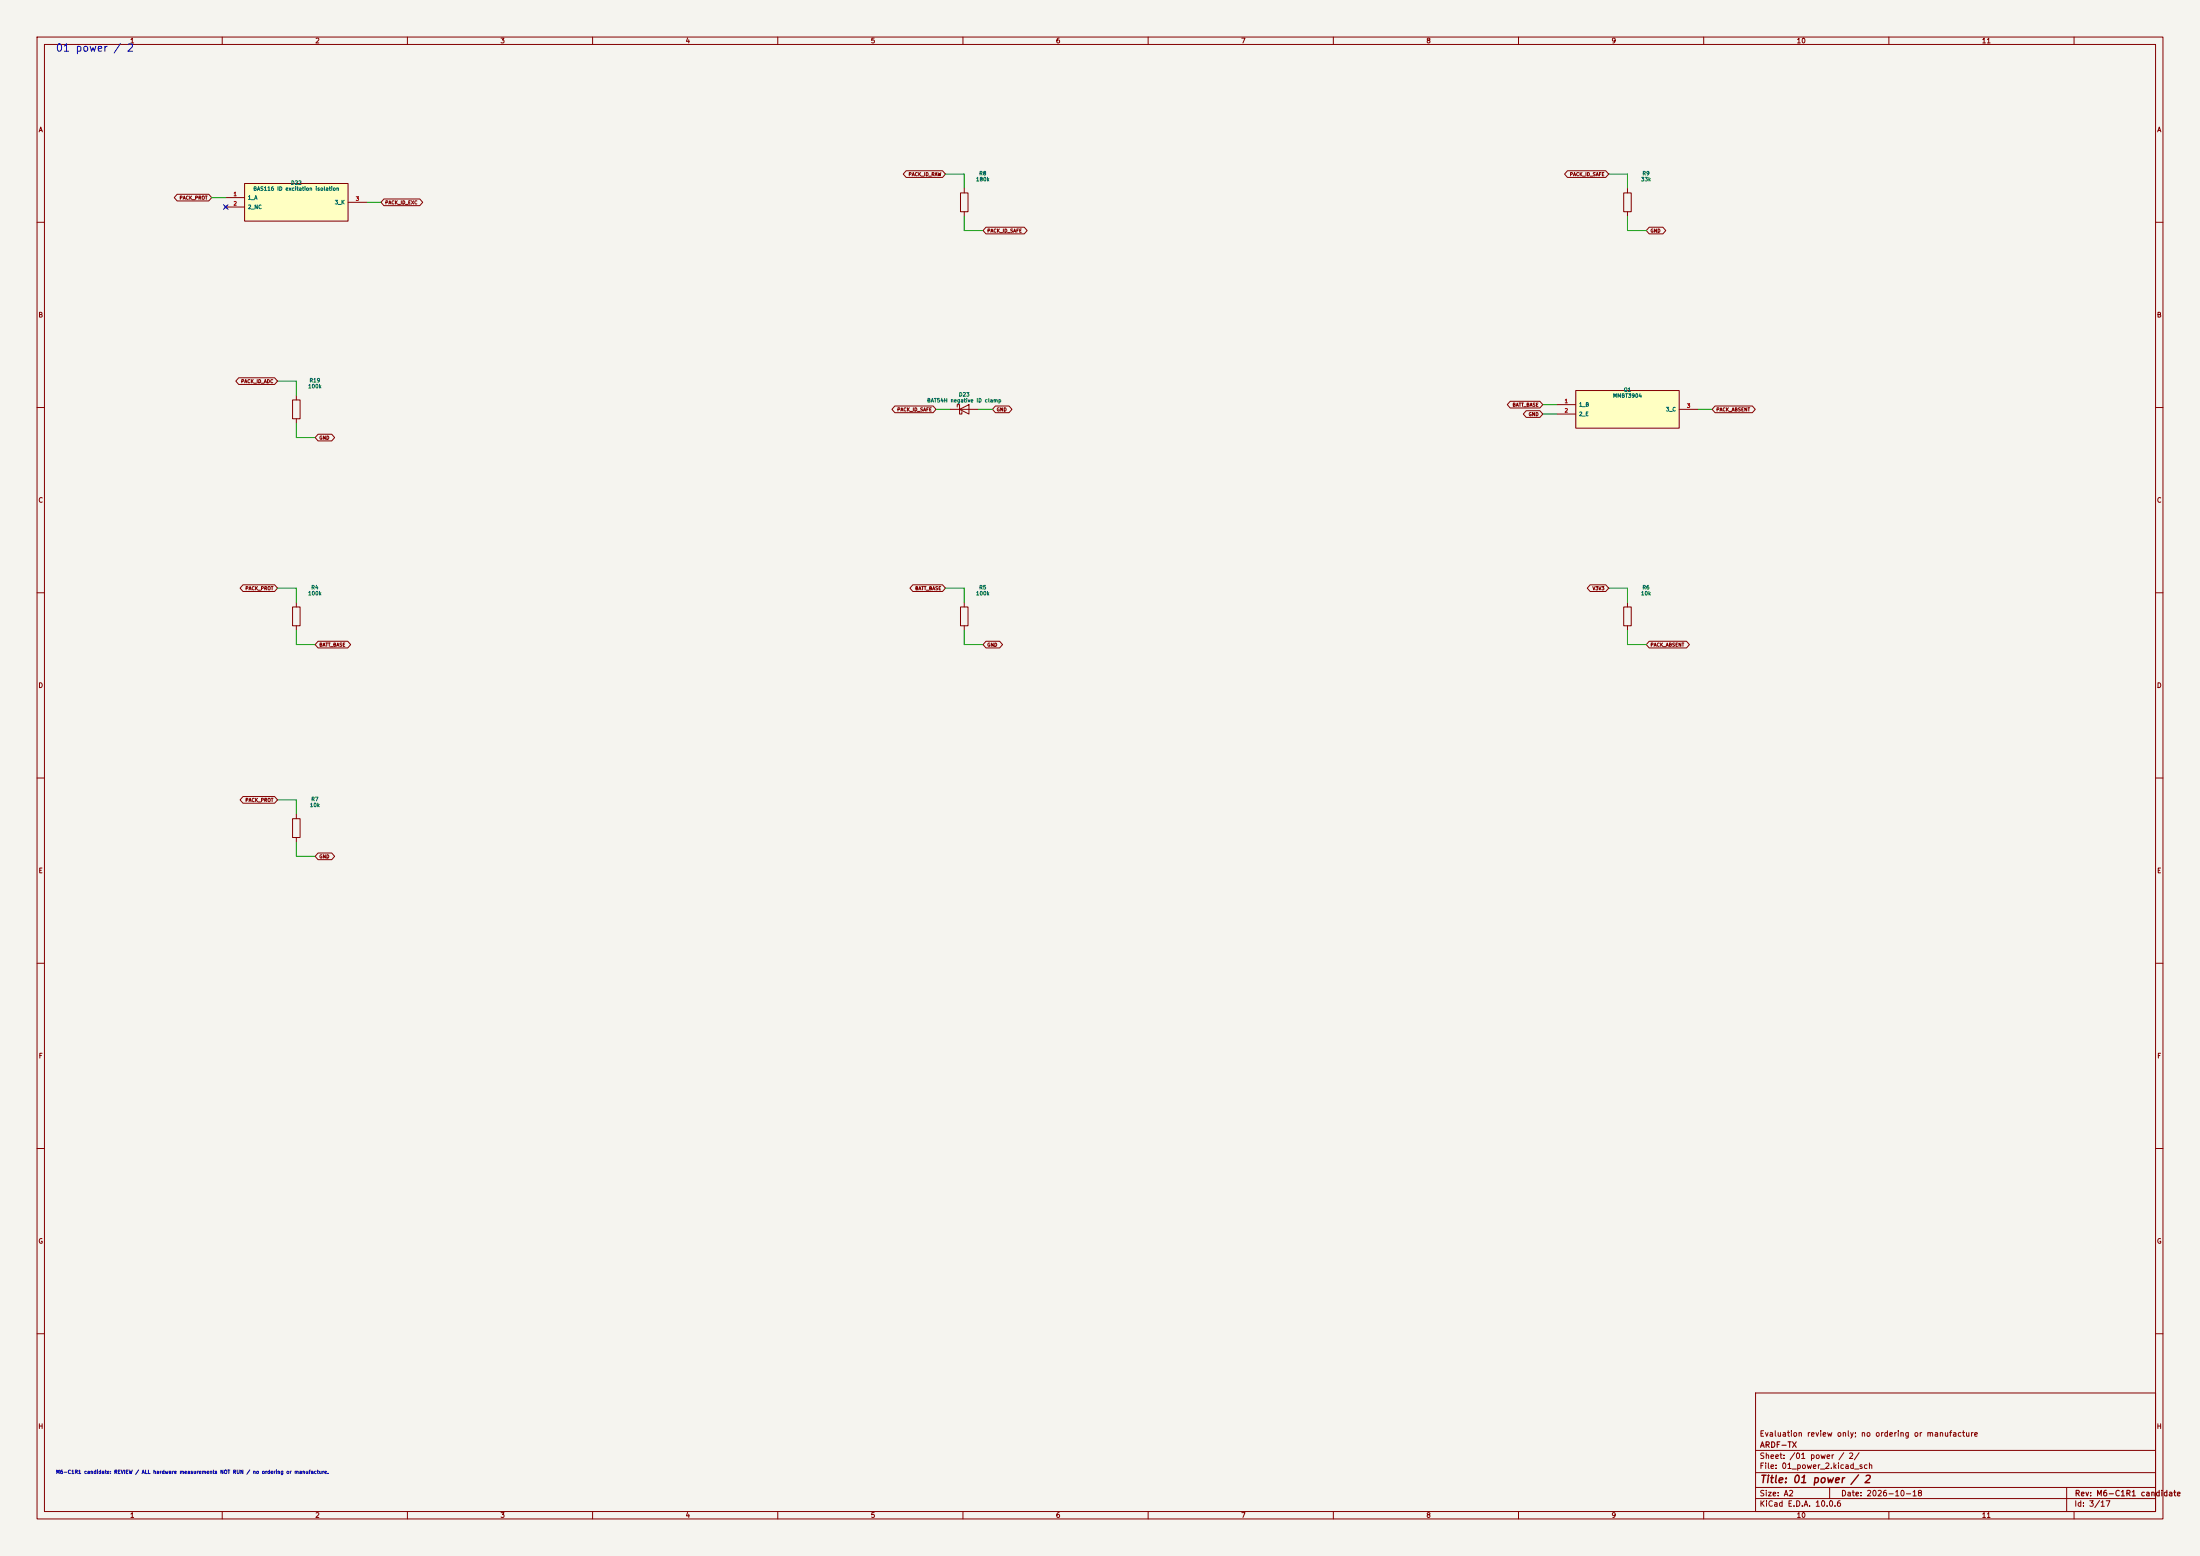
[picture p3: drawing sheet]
(kicad_sch (version 20250114) (generator "eeschema") (generator_version "10.0") (paper "A2") (title_block (title "01 power / 2") (date "2026-10-18") (rev "M6-C1R1 candidate") (company "ARDF-TX") (comment 1 "Evaluation review only; no ordering or manufacture")) (lib_symbols (symbol "ARDF_CTL:D_Schottky" (pin_numbers (hide yes)) (pin_names (offset 1.016) (hide yes)) (exclude_from_sim no) (in_bom yes) (on_board yes) (in_pos_files yes) (duplicate_pin_numbers_are_jumpers no) (property "Reference" "D" (at 0 2.54 0) (show_name no) (do_not_autoplace no) (effects (font (size 1.27 1.27)))) (property "Value" "D_Schottky" (at 0 -2.54 0) (show_name no) (do_not_autoplace no) (effects (font (size 1.27 1.27)))) (property "Footprint" "" (at 0 0 0) (show_name no) (do_not_autoplace no) (hide yes) (effects (font (size 1.27 1.27)))) (property "Datasheet" "" (at 0 0 0) (show_name no) (do_not_autoplace no) (hide yes) (effects (font (size 1.27 1.27)))) (property "Description" "Schottky diode" (at 0 0 0) (show_name no) (do_not_autoplace no) (hide yes) (effects (font (size 1.27 1.27)))) (property "ki_keywords" "diode Schottky" (at 0 0 0) (show_name no) (do_not_autoplace no) (hide yes) (effects (font (size 1.27 1.27)))) (property "ki_fp_filters" "TO-???* *_Diode_* *SingleDiode* D_*" (at 0 0 0) (show_name no) (do_not_autoplace no) (hide yes) (effects (font (size 1.27 1.27)))) (symbol "D_Schottky_0_1" (polyline (pts (xy -1.905 0.635) (xy -1.905 1.27) (xy -1.27 1.27) (xy -1.27 -1.27) (xy -0.635 -1.27) (xy -0.635 -0.635)) (stroke (width 0.254) (type default)) (fill (type none))) (polyline (pts (xy 1.27 1.27) (xy 1.27 -1.27) (xy -1.27 0) (xy 1.27 1.27)) (stroke (width 0.254) (type default)) (fill (type none))) (polyline (pts (xy 1.27 0) (xy -1.27 0)) (stroke (width 0) (type default)) (fill (type none)))) (symbol "D_Schottky_1_1" (pin passive line (at -3.81 0 0) (length 2.54) (name "K" (effects (font (size 1.27 1.27)))) (number "1" (effects (font (size 1.27 1.27))))) (pin passive line (at 3.81 0 180) (length 2.54) (name "A" (effects (font (size 1.27 1.27)))) (number "2" (effects (font (size 1.27 1.27)))))) (embedded_fonts no)) (symbol "ARDF_CTL:M6_D22" (pin_names (offset 0.762)) (in_bom yes) (on_board yes) (property "Reference" "U" (at 0 7.08 0) (effects (font (size 1.27 1.27)))) (property "Value" "M6_D22" (at 0 -7.08 0) (effects (font (size 1.27 1.27)))) (symbol "M6_D22_0_1" (rectangle (start -13.97 5.08) (end 13.97 -5.08) (stroke (width 0.254) (type default)) (fill (type background)))) (symbol "M6_D22_1_1" (pin passive line (at -19.05 1.27 0) (length 5.08) (name "1_A" (effects (font (size 1.016 1.016)))) (number "1" (effects (font (size 1.016 1.016))))) (pin no_connect line (at -19.05 -1.27 0) (length 5.08) (name "2_NC" (effects (font (size 1.016 1.016)))) (number "2" (effects (font (size 1.016 1.016))))) (pin passive line (at 19.05 0.0 180) (length 5.08) (name "3_K" (effects (font (size 1.016 1.016)))) (number "3" (effects (font (size 1.016 1.016))))))) (symbol "ARDF_CTL:M6_Q1" (pin_names (offset 0.762)) (in_bom yes) (on_board yes) (property "Reference" "U" (at 0 7.08 0) (effects (font (size 1.27 1.27)))) (property "Value" "M6_Q1" (at 0 -7.08 0) (effects (font (size 1.27 1.27)))) (symbol "M6_Q1_0_1" (rectangle (start -13.97 5.08) (end 13.97 -5.08) (stroke (width 0.254) (type default)) (fill (type background)))) (symbol "M6_Q1_1_1" (pin input line (at -19.05 1.27 0) (length 5.08) (name "1_B" (effects (font (size 1.016 1.016)))) (number "1" (effects (font (size 1.016 1.016))))) (pin passive line (at -19.05 -1.27 0) (length 5.08) (name "2_E" (effects (font (size 1.016 1.016)))) (number "2" (effects (font (size 1.016 1.016))))) (pin open_collector line (at 19.05 0.0 180) (length 5.08) (name "3_C" (effects (font (size 1.016 1.016)))) (number "3" (effects (font (size 1.016 1.016))))))) (symbol "ARDF_CTL:R" (pin_numbers (hide yes)) (pin_names (offset 0)) (exclude_from_sim no) (in_bom yes) (on_board yes) (in_pos_files yes) (duplicate_pin_numbers_are_jumpers no) (property "Reference" "R" (at 2.032 0 90) (show_name no) (do_not_autoplace no) (effects (font (size 1.27 1.27)))) (property "Value" "R" (at 0 0 90) (show_name no) (do_not_autoplace no) (effects (font (size 1.27 1.27)))) (property "Footprint" "" (at -1.778 0 90) (show_name no) (do_not_autoplace no) (hide yes) (effects (font (size 1.27 1.27)))) (property "Datasheet" "" (at 0 0 0) (show_name no) (do_not_autoplace no) (hide yes) (effects (font (size 1.27 1.27)))) (property "Description" "Resistor" (at 0 0 0) (show_name no) (do_not_autoplace no) (hide yes) (effects (font (size 1.27 1.27)))) (property "ki_keywords" "R res resistor" (at 0 0 0) (show_name no) (do_not_autoplace no) (hide yes) (effects (font (size 1.27 1.27)))) (property "ki_fp_filters" "R_*" (at 0 0 0) (show_name no) (do_not_autoplace no) (hide yes) (effects (font (size 1.27 1.27)))) (symbol "R_0_1" (rectangle (start -1.016 -2.54) (end 1.016 2.54) (stroke (width 0.254) (type default)) (fill (type none)))) (symbol "R_1_1" (pin passive line (at 0 3.81 270) (length 1.27) (name "" (effects (font (size 1.27 1.27)))) (number "1" (effects (font (size 1.27 1.27))))) (pin passive line (at 0 -3.81 90) (length 1.27) (name "" (effects (font (size 1.27 1.27)))) (number "2" (effects (font (size 1.27 1.27)))))) (embedded_fonts no)))
(text "01 power / 2" (at 15 12 0) (effects (font (size 2 2)) (justify left top)))
(symbol (lib_id "ARDF_CTL:M6_D22") (at 80.01 54.61 0) (unit 1) (in_bom yes) (on_board yes) (dnp no) (property "Reference" "D22" (at 80.01 49.339999999999996 0) (effects (font (size 1.0 1.0)))) (property "Value" "BAS116 ID excitation isolation" (at 80.01 50.94 0) (effects (font (size 1.0 1.0)))) (property "Footprint" "ARDF_CTL:SOT-23_CTL" (at 80.01 54.61 0) (effects (font (size 1.27 1.27)) (hide yes))) (property "Datasheet" "https://assets.nexperia.com/documents/data-sheet/BAS116.pdf" (at 80.01 54.61 0) (effects (font (size 1.27 1.27)) (hide yes))) (property "MPN" "BAS116,235" (at 80.01 54.61 0) (effects (font (size 1.27 1.27)) (hide yes))) (property "Population" "ALL" (at 80.01 54.61 0) (effects (font (size 1.27 1.27)) (hide yes))) (property "Function" "01_power" (at 80.01 54.61 0) (effects (font (size 1.27 1.27)) (hide yes))) (property "Engineering_Note" "Pin1A/3K. Blocks ID fault backfeeding PACK_PROT;80nA maximum leakage at150C/75V." (at 80.01 54.61 0) (effects (font (size 1.27 1.27)) (hide yes))) (property "Status" "EVALUATION / NOT RELEASED" (at 80.01 54.61 0) (effects (font (size 1.27 1.27)) (hide yes))))
(wire (pts (xy 60.9600 53.3400) (xy 57.1500 53.3400)) (stroke (width 0) (type default)))
(global_label "PACK_PROT" (shape bidirectional) (at 57.1500 53.3400 0) (fields_autoplaced yes) (effects (font (size 0.9 0.9)) (justify right)))
(no_connect (at 60.9600 55.8800))
(wire (pts (xy 99.0600 54.6100) (xy 102.8700 54.6100)) (stroke (width 0) (type default)))
(global_label "PACK_ID_EXC" (shape bidirectional) (at 102.8700 54.6100 180) (fields_autoplaced yes) (effects (font (size 0.9 0.9)) (justify left)))
(symbol (lib_id "ARDF_CTL:R") (at 260.35 54.61 0) (unit 1) (in_bom yes) (on_board yes) (dnp no) (property "Reference" "R8" (at 265.35 46.8 0) (effects (font (size 1.0 1.0)))) (property "Value" "180k" (at 265.35 48.4 0) (effects (font (size 1.0 1.0)))) (property "Footprint" "ARDF_CTL:R_0603_1608Metric_CTL" (at 265.35 54.61 0) (effects (font (size 1.27 1.27)) (hide yes))) (property "Datasheet" "" (at 265.35 54.61 0) (effects (font (size 1.27 1.27)) (hide yes))) (property "MPN" "RC0603FR-07180KL" (at 265.35 54.61 0) (effects (font (size 1.27 1.27)) (hide yes))) (property "Population" "ALL" (at 265.35 54.61 0) (effects (font (size 1.27 1.27)) (hide yes))) (property "Function" "01_power" (at 265.35 54.61 0) (effects (font (size 1.27 1.27)) (hide yes))) (property "Engineering_Note" "1%,0.1W; limits negative16.8V miswire to below0.1mA" (at 265.35 54.61 0) (effects (font (size 1.27 1.27)) (hide yes))) (property "Status" "EVALUATION / NOT RELEASED" (at 265.35 54.61 0) (effects (font (size 1.27 1.27)) (hide yes))))
(wire (pts (xy 260.3500 50.8000) (xy 260.3500 46.9900)) (stroke (width 0) (type default)))
(wire (pts (xy 260.3500 46.9900) (xy 255.2700 46.9900)) (stroke (width 0) (type default)))
(global_label "PACK_ID_RAW" (shape bidirectional) (at 255.2700 46.9900 0) (fields_autoplaced yes) (effects (font (size 0.9 0.9)) (justify right)))
(wire (pts (xy 260.3500 58.4200) (xy 260.3500 62.2300)) (stroke (width 0) (type default)))
(wire (pts (xy 260.3500 62.2300) (xy 265.4300 62.2300)) (stroke (width 0) (type default)))
(global_label "PACK_ID_SAFE" (shape bidirectional) (at 265.4300 62.2300 180) (fields_autoplaced yes) (effects (font (size 0.9 0.9)) (justify left)))
(symbol (lib_id "ARDF_CTL:R") (at 439.42 54.61 0) (unit 1) (in_bom yes) (on_board yes) (dnp no) (property "Reference" "R9" (at 444.42 46.8 0) (effects (font (size 1.0 1.0)))) (property "Value" "33k" (at 444.42 48.4 0) (effects (font (size 1.0 1.0)))) (property "Footprint" "ARDF_CTL:R_0603_1608Metric_CTL" (at 444.42 54.61 0) (effects (font (size 1.27 1.27)) (hide yes))) (property "Datasheet" "" (at 444.42 54.61 0) (effects (font (size 1.27 1.27)) (hide yes))) (property "MPN" "RC0603FR-0733KL" (at 444.42 54.61 0) (effects (font (size 1.27 1.27)) (hide yes))) (property "Population" "ALL" (at 444.42 54.61 0) (effects (font (size 1.27 1.27)) (hide yes))) (property "Function" "01_power" (at 444.42 54.61 0) (effects (font (size 1.27 1.27)) (hide yes))) (property "Engineering_Note" "1%,0.1W. Positive fault divider independent of powered rails." (at 444.42 54.61 0) (effects (font (size 1.27 1.27)) (hide yes))) (property "Status" "EVALUATION / NOT RELEASED" (at 444.42 54.61 0) (effects (font (size 1.27 1.27)) (hide yes))))
(wire (pts (xy 439.4200 50.8000) (xy 439.4200 46.9900)) (stroke (width 0) (type default)))
(wire (pts (xy 439.4200 46.9900) (xy 434.3400 46.9900)) (stroke (width 0) (type default)))
(global_label "PACK_ID_SAFE" (shape bidirectional) (at 434.3400 46.9900 0) (fields_autoplaced yes) (effects (font (size 0.9 0.9)) (justify right)))
(wire (pts (xy 439.4200 58.4200) (xy 439.4200 62.2300)) (stroke (width 0) (type default)))
(wire (pts (xy 439.4200 62.2300) (xy 444.5000 62.2300)) (stroke (width 0) (type default)))
(global_label "GND" (shape bidirectional) (at 444.5000 62.2300 180) (fields_autoplaced yes) (effects (font (size 0.9 0.9)) (justify left)))
(symbol (lib_id "ARDF_CTL:R") (at 80.01 110.49 0) (unit 1) (in_bom yes) (on_board yes) (dnp no) (property "Reference" "R19" (at 85.01 102.67999999999999 0) (effects (font (size 1.0 1.0)))) (property "Value" "100k" (at 85.01 104.27999999999999 0) (effects (font (size 1.0 1.0)))) (property "Footprint" "ARDF_CTL:R_0603_1608Metric_CTL" (at 85.01 110.49 0) (effects (font (size 1.27 1.27)) (hide yes))) (property "Datasheet" "" (at 85.01 110.49 0) (effects (font (size 1.27 1.27)) (hide yes))) (property "MPN" "RC0603FR-07100KL" (at 85.01 110.49 0) (effects (font (size 1.27 1.27)) (hide yes))) (property "Population" "ALL" (at 85.01 110.49 0) (effects (font (size 1.27 1.27)) (hide yes))) (property "Function" "01_power" (at 85.01 110.49 0) (effects (font (size 1.27 1.27)) (hide yes))) (property "Engineering_Note" "Yageo RC0603 1%, 0.1W" (at 85.01 110.49 0) (effects (font (size 1.27 1.27)) (hide yes))) (property "Status" "EVALUATION / NOT RELEASED" (at 85.01 110.49 0) (effects (font (size 1.27 1.27)) (hide yes))))
(wire (pts (xy 80.0100 106.6800) (xy 80.0100 102.8700)) (stroke (width 0) (type default)))
(wire (pts (xy 80.0100 102.8700) (xy 74.9300 102.8700)) (stroke (width 0) (type default)))
(global_label "PACK_ID_ADC" (shape bidirectional) (at 74.9300 102.8700 0) (fields_autoplaced yes) (effects (font (size 0.9 0.9)) (justify right)))
(wire (pts (xy 80.0100 114.3000) (xy 80.0100 118.1100)) (stroke (width 0) (type default)))
(wire (pts (xy 80.0100 118.1100) (xy 85.0900 118.1100)) (stroke (width 0) (type default)))
(global_label "GND" (shape bidirectional) (at 85.0900 118.1100 180) (fields_autoplaced yes) (effects (font (size 0.9 0.9)) (justify left)))
(symbol (lib_id "ARDF_CTL:D_Schottky") (at 260.35 110.49 0) (unit 1) (in_bom yes) (on_board yes) (dnp no) (property "Reference" "D23" (at 260.35 106.49 0) (effects (font (size 1.0 1.0)))) (property "Value" "BAT54H negative ID clamp" (at 260.35 108.08999999999999 0) (effects (font (size 1.0 1.0)))) (property "Footprint" "ARDF_CTL:D_SOD-123F_CTL" (at 260.35 110.49 0) (effects (font (size 1.27 1.27)) (hide yes))) (property "Datasheet" "https://assets.nexperia.com/documents/data-sheet/BAT54H.pdf" (at 260.35 110.49 0) (effects (font (size 1.27 1.27)) (hide yes))) (property "MPN" "BAT54H,115" (at 260.35 110.49 0) (effects (font (size 1.27 1.27)) (hide yes))) (property "Population" "ALL" (at 260.35 110.49 0) (effects (font (size 1.27 1.27)) (hide yes))) (property "Function" "01_power" (at 260.35 110.49 0) (effects (font (size 1.27 1.27)) (hide yes))) (property "Engineering_Note" "Pin1K,2A. Negative miswire clamp; positive protection is resistive, not diode dependent." (at 260.35 110.49 0) (effects (font (size 1.27 1.27)) (hide yes))) (property "Status" "EVALUATION / NOT RELEASED" (at 260.35 110.49 0) (effects (font (size 1.27 1.27)) (hide yes))))
(wire (pts (xy 256.5400 110.4900) (xy 252.7300 110.4900)) (stroke (width 0) (type default)))
(global_label "PACK_ID_SAFE" (shape bidirectional) (at 252.7300 110.4900 0) (fields_autoplaced yes) (effects (font (size 0.9 0.9)) (justify right)))
(wire (pts (xy 264.1600 110.4900) (xy 267.9700 110.4900)) (stroke (width 0) (type default)))
(global_label "GND" (shape bidirectional) (at 267.9700 110.4900 180) (fields_autoplaced yes) (effects (font (size 0.9 0.9)) (justify left)))
(symbol (lib_id "ARDF_CTL:M6_Q1") (at 439.42 110.49 0) (unit 1) (in_bom yes) (on_board yes) (dnp no) (property "Reference" "Q1" (at 439.42 105.22 0) (effects (font (size 1.0 1.0)))) (property "Value" "MMBT3904" (at 439.42 106.82 0) (effects (font (size 1.0 1.0)))) (property "Footprint" "ARDF_CTL:SOT-23_CTL" (at 439.42 110.49 0) (effects (font (size 1.27 1.27)) (hide yes))) (property "Datasheet" "https://www.onsemi.com/pdf/datasheet/mmbt3904lt1-d.pdf" (at 439.42 110.49 0) (effects (font (size 1.27 1.27)) (hide yes))) (property "MPN" "MMBT3904LT1G" (at 439.42 110.49 0) (effects (font (size 1.27 1.27)) (hide yes))) (property "Population" "ALL" (at 439.42 110.49 0) (effects (font (size 1.27 1.27)) (hide yes))) (property "Function" "01_power" (at 439.42 110.49 0) (effects (font (size 1.27 1.27)) (hide yes))) (property "Engineering_Note" "" (at 439.42 110.49 0) (effects (font (size 1.27 1.27)) (hide yes))) (property "Status" "EVALUATION / NOT RELEASED" (at 439.42 110.49 0) (effects (font (size 1.27 1.27)) (hide yes))))
(wire (pts (xy 420.3700 109.2200) (xy 416.5600 109.2200)) (stroke (width 0) (type default)))
(global_label "BATT_BASE" (shape bidirectional) (at 416.5600 109.2200 0) (fields_autoplaced yes) (effects (font (size 0.9 0.9)) (justify right)))
(wire (pts (xy 420.3700 111.7600) (xy 416.5600 111.7600)) (stroke (width 0) (type default)))
(global_label "GND" (shape bidirectional) (at 416.5600 111.7600 0) (fields_autoplaced yes) (effects (font (size 0.9 0.9)) (justify right)))
(wire (pts (xy 458.4700 110.4900) (xy 462.2800 110.4900)) (stroke (width 0) (type default)))
(global_label "PACK_ABSENT" (shape bidirectional) (at 462.2800 110.4900 180) (fields_autoplaced yes) (effects (font (size 0.9 0.9)) (justify left)))
(symbol (lib_id "ARDF_CTL:R") (at 80.01 166.37 0) (unit 1) (in_bom yes) (on_board yes) (dnp no) (property "Reference" "R4" (at 85.01 158.56 0) (effects (font (size 1.0 1.0)))) (property "Value" "100k" (at 85.01 160.16 0) (effects (font (size 1.0 1.0)))) (property "Footprint" "ARDF_CTL:R_0603_1608Metric_CTL" (at 85.01 166.37 0) (effects (font (size 1.27 1.27)) (hide yes))) (property "Datasheet" "" (at 85.01 166.37 0) (effects (font (size 1.27 1.27)) (hide yes))) (property "MPN" "RC0603FR-07100KL" (at 85.01 166.37 0) (effects (font (size 1.27 1.27)) (hide yes))) (property "Population" "ALL" (at 85.01 166.37 0) (effects (font (size 1.27 1.27)) (hide yes))) (property "Function" "01_power" (at 85.01 166.37 0) (effects (font (size 1.27 1.27)) (hide yes))) (property "Engineering_Note" "Yageo RC0603 1%, 0.1W" (at 85.01 166.37 0) (effects (font (size 1.27 1.27)) (hide yes))) (property "Status" "EVALUATION / NOT RELEASED" (at 85.01 166.37 0) (effects (font (size 1.27 1.27)) (hide yes))))
(wire (pts (xy 80.0100 162.5600) (xy 80.0100 158.7500)) (stroke (width 0) (type default)))
(wire (pts (xy 80.0100 158.7500) (xy 74.9300 158.7500)) (stroke (width 0) (type default)))
(global_label "PACK_PROT" (shape bidirectional) (at 74.9300 158.7500 0) (fields_autoplaced yes) (effects (font (size 0.9 0.9)) (justify right)))
(wire (pts (xy 80.0100 170.1800) (xy 80.0100 173.9900)) (stroke (width 0) (type default)))
(wire (pts (xy 80.0100 173.9900) (xy 85.0900 173.9900)) (stroke (width 0) (type default)))
(global_label "BATT_BASE" (shape bidirectional) (at 85.0900 173.9900 180) (fields_autoplaced yes) (effects (font (size 0.9 0.9)) (justify left)))
(symbol (lib_id "ARDF_CTL:R") (at 260.35 166.37 0) (unit 1) (in_bom yes) (on_board yes) (dnp no) (property "Reference" "R5" (at 265.35 158.56 0) (effects (font (size 1.0 1.0)))) (property "Value" "100k" (at 265.35 160.16 0) (effects (font (size 1.0 1.0)))) (property "Footprint" "ARDF_CTL:R_0603_1608Metric_CTL" (at 265.35 166.37 0) (effects (font (size 1.27 1.27)) (hide yes))) (property "Datasheet" "" (at 265.35 166.37 0) (effects (font (size 1.27 1.27)) (hide yes))) (property "MPN" "RC0603FR-07100KL" (at 265.35 166.37 0) (effects (font (size 1.27 1.27)) (hide yes))) (property "Population" "ALL" (at 265.35 166.37 0) (effects (font (size 1.27 1.27)) (hide yes))) (property "Function" "01_power" (at 265.35 166.37 0) (effects (font (size 1.27 1.27)) (hide yes))) (property "Engineering_Note" "Yageo RC0603 1%, 0.1W" (at 265.35 166.37 0) (effects (font (size 1.27 1.27)) (hide yes))) (property "Status" "EVALUATION / NOT RELEASED" (at 265.35 166.37 0) (effects (font (size 1.27 1.27)) (hide yes))))
(wire (pts (xy 260.3500 162.5600) (xy 260.3500 158.7500)) (stroke (width 0) (type default)))
(wire (pts (xy 260.3500 158.7500) (xy 255.2700 158.7500)) (stroke (width 0) (type default)))
(global_label "BATT_BASE" (shape bidirectional) (at 255.2700 158.7500 0) (fields_autoplaced yes) (effects (font (size 0.9 0.9)) (justify right)))
(wire (pts (xy 260.3500 170.1800) (xy 260.3500 173.9900)) (stroke (width 0) (type default)))
(wire (pts (xy 260.3500 173.9900) (xy 265.4300 173.9900)) (stroke (width 0) (type default)))
(global_label "GND" (shape bidirectional) (at 265.4300 173.9900 180) (fields_autoplaced yes) (effects (font (size 0.9 0.9)) (justify left)))
(symbol (lib_id "ARDF_CTL:R") (at 439.42 166.37 0) (unit 1) (in_bom yes) (on_board yes) (dnp no) (property "Reference" "R6" (at 444.42 158.56 0) (effects (font (size 1.0 1.0)))) (property "Value" "10k" (at 444.42 160.16 0) (effects (font (size 1.0 1.0)))) (property "Footprint" "ARDF_CTL:R_0603_1608Metric_CTL" (at 444.42 166.37 0) (effects (font (size 1.27 1.27)) (hide yes))) (property "Datasheet" "" (at 444.42 166.37 0) (effects (font (size 1.27 1.27)) (hide yes))) (property "MPN" "RC0603FR-0710KL" (at 444.42 166.37 0) (effects (font (size 1.27 1.27)) (hide yes))) (property "Population" "ALL" (at 444.42 166.37 0) (effects (font (size 1.27 1.27)) (hide yes))) (property "Function" "01_power" (at 444.42 166.37 0) (effects (font (size 1.27 1.27)) (hide yes))) (property "Engineering_Note" "Yageo RC0603 1%, 0.1W" (at 444.42 166.37 0) (effects (font (size 1.27 1.27)) (hide yes))) (property "Status" "EVALUATION / NOT RELEASED" (at 444.42 166.37 0) (effects (font (size 1.27 1.27)) (hide yes))))
(wire (pts (xy 439.4200 162.5600) (xy 439.4200 158.7500)) (stroke (width 0) (type default)))
(wire (pts (xy 439.4200 158.7500) (xy 434.3400 158.7500)) (stroke (width 0) (type default)))
(global_label "V3V3" (shape bidirectional) (at 434.3400 158.7500 0) (fields_autoplaced yes) (effects (font (size 0.9 0.9)) (justify right)))
(wire (pts (xy 439.4200 170.1800) (xy 439.4200 173.9900)) (stroke (width 0) (type default)))
(wire (pts (xy 439.4200 173.9900) (xy 444.5000 173.9900)) (stroke (width 0) (type default)))
(global_label "PACK_ABSENT" (shape bidirectional) (at 444.5000 173.9900 180) (fields_autoplaced yes) (effects (font (size 0.9 0.9)) (justify left)))
(symbol (lib_id "ARDF_CTL:R") (at 80.01 223.52 0) (unit 1) (in_bom yes) (on_board yes) (dnp no) (property "Reference" "R7" (at 85.01 215.71 0) (effects (font (size 1.0 1.0)))) (property "Value" "10k" (at 85.01 217.31 0) (effects (font (size 1.0 1.0)))) (property "Footprint" "ARDF_CTL:R_0603_1608Metric_CTL" (at 85.01 223.52 0) (effects (font (size 1.27 1.27)) (hide yes))) (property "Datasheet" "" (at 85.01 223.52 0) (effects (font (size 1.27 1.27)) (hide yes))) (property "MPN" "RC0603FR-0710KL" (at 85.01 223.52 0) (effects (font (size 1.27 1.27)) (hide yes))) (property "Population" "ALL" (at 85.01 223.52 0) (effects (font (size 1.27 1.27)) (hide yes))) (property "Function" "01_power" (at 85.01 223.52 0) (effects (font (size 1.27 1.27)) (hide yes))) (property "Engineering_Note" "Yageo RC0603 1%, 0.1W" (at 85.01 223.52 0) (effects (font (size 1.27 1.27)) (hide yes))) (property "Status" "EVALUATION / NOT RELEASED" (at 85.01 223.52 0) (effects (font (size 1.27 1.27)) (hide yes))))
(wire (pts (xy 80.0100 219.7100) (xy 80.0100 215.9000)) (stroke (width 0) (type default)))
(wire (pts (xy 80.0100 215.9000) (xy 74.9300 215.9000)) (stroke (width 0) (type default)))
(global_label "PACK_PROT" (shape bidirectional) (at 74.9300 215.9000 0) (fields_autoplaced yes) (effects (font (size 0.9 0.9)) (justify right)))
(wire (pts (xy 80.0100 227.3300) (xy 80.0100 231.1400)) (stroke (width 0) (type default)))
(wire (pts (xy 80.0100 231.1400) (xy 85.0900 231.1400)) (stroke (width 0) (type default)))
(global_label "GND" (shape bidirectional) (at 85.0900 231.1400 180) (fields_autoplaced yes) (effects (font (size 0.9 0.9)) (justify left)))
(text "M6-C1R1 candidate: REVIEW / ALL hardware measurements NOT RUN / no ordering or manufacture." (at 15 397 0) (effects (font (size 0.95 0.95)) (justify left top)))
(embedded_fonts no))
